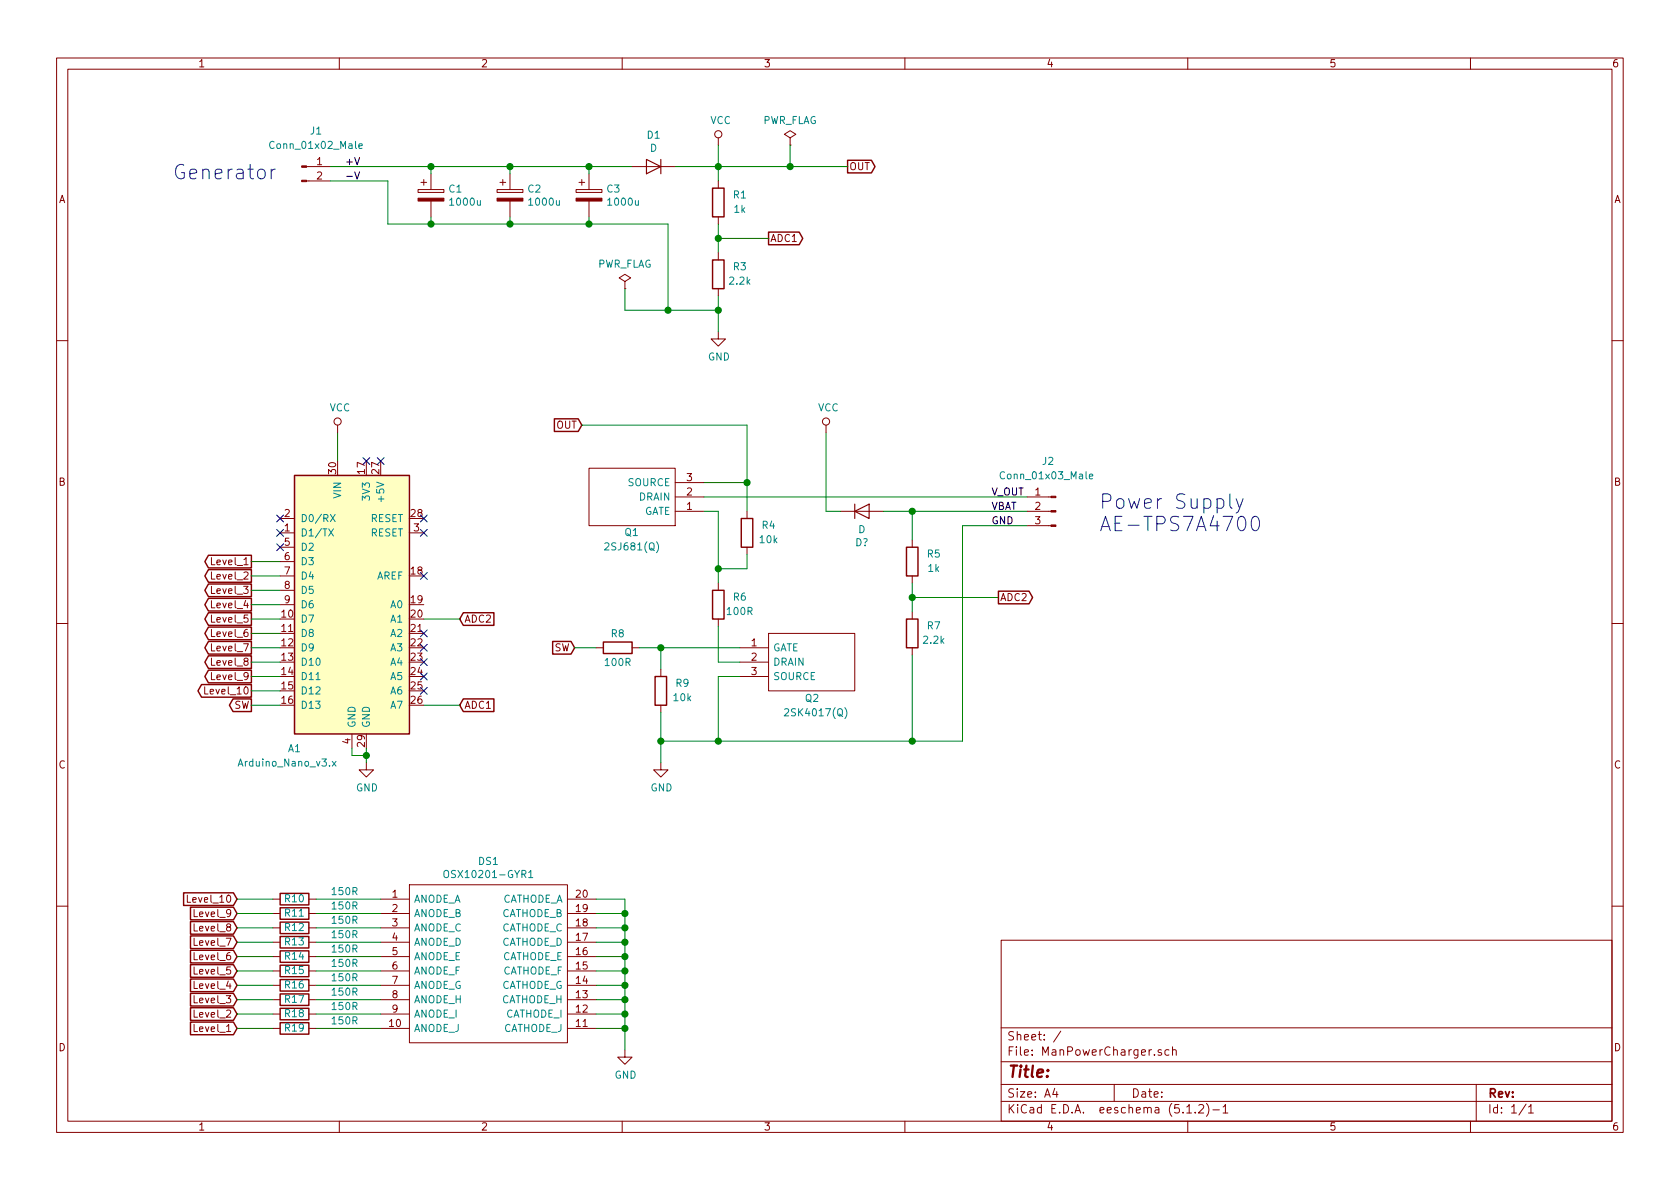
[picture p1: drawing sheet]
EESchema Schematic File Version 4
LIBS:ManPowerCharger-cache
EELAYER 29 0
EELAYER END
$Descr A4 11693 8268
encoding utf-8
Sheet 1 1
Title ""
Date ""
Rev ""
Comp ""
Comment1 ""
Comment2 ""
Comment3 ""
Comment4 ""
$EndDescr
$Comp
L Connector:Conn_01x02_Male J1
U 1 1
P 2100 1150
F 0 "J1" H 2200 1400 50  0000 C CNN
F 1 "Conn_01x02_Male" H 2200 1300 50  0000 C CNN
F 2 "Connector_PinHeader_2.54mm:PinHeader_1x02_P2.54mm_Vertical" H 2100 1150 50  0001 C CNN
F 3 "~" H 2100 1150 50  0001 C CNN
	1    2100 1150
	1    0    0    -1  
$EndComp
$Comp
L Device:CP C1
U 1 1
P 3000 1350
F 0 "C1" H 3118 1396 50  0000 L CNN
F 1 "1000u" H 3118 1305 50  0000 L CNN
F 2 "Capacitor_THT:CP_Radial_D16.0mm_P7.50mm" H 3038 1200 50  0001 C CNN
F 3 "~" H 3000 1350 50  0001 C CNN
	1    3000 1350
	1    0    0    -1  
$EndComp
$Comp
L Device:CP C2
U 1 1
P 3550 1350
F 0 "C2" H 3668 1396 50  0000 L CNN
F 1 "1000u" H 3668 1305 50  0000 L CNN
F 2 "Capacitor_THT:CP_Radial_D16.0mm_P7.50mm" H 3588 1200 50  0001 C CNN
F 3 "~" H 3550 1350 50  0001 C CNN
	1    3550 1350
	1    0    0    -1  
$EndComp
$Comp
L Device:CP C3
U 1 1
P 4100 1350
F 0 "C3" H 4218 1396 50  0000 L CNN
F 1 "1000u" H 4218 1305 50  0000 L CNN
F 2 "Capacitor_THT:CP_Radial_D16.0mm_P7.50mm" H 4138 1200 50  0001 C CNN
F 3 "~" H 4100 1350 50  0001 C CNN
	1    4100 1350
	1    0    0    -1  
$EndComp
Wire Wire Line
	3000 1150 3000 1200
Wire Wire Line
	3000 1150 3550 1150
Wire Wire Line
	3550 1150 3550 1200
Connection ~ 3000 1150
Wire Wire Line
	3550 1150 4100 1150
Wire Wire Line
	4100 1150 4100 1200
Connection ~ 3550 1150
Wire Wire Line
	2300 1250 2700 1250
Wire Wire Line
	2700 1250 2700 1550
Wire Wire Line
	3000 1550 3000 1500
Wire Wire Line
	3000 1550 3550 1550
Wire Wire Line
	3550 1550 3550 1500
Connection ~ 3000 1550
Wire Wire Line
	3550 1550 4100 1550
Wire Wire Line
	4100 1550 4100 1500
Connection ~ 3550 1550
Connection ~ 4100 1550
Connection ~ 4100 1150
$Comp
L power:GND #PWR04
U 1 1
P 2550 5300
F 0 "#PWR04" H 2550 5050 50  0001 C CNN
F 1 "GND" H 2555 5127 50  0000 C CNN
F 2 "" H 2550 5300 50  0001 C CNN
F 3 "" H 2550 5300 50  0001 C CNN
	1    2550 5300
	1    0    0    -1  
$EndComp
Wire Wire Line
	2550 5300 2550 5250
Text GLabel 1750 4900 0    50   Output ~ 0
SW
Wire Wire Line
	4100 1150 4400 1150
$Comp
L Device:D D1
U 1 1
P 4550 1150
F 0 "D1" H 4550 934 50  0000 C CNN
F 1 "D" H 4550 1025 50  0000 C CNN
F 2 "Diode_THT:D_A-405_P7.62mm_Horizontal" H 4550 1150 50  0001 C CNN
F 3 "~" H 4550 1150 50  0001 C CNN
	1    4550 1150
	-1   0    0    1   
$EndComp
Wire Wire Line
	4700 1150 5000 1150
Wire Wire Line
	5000 1250 5000 1150
Connection ~ 5000 1150
$Comp
L power:GND #PWR02
U 1 1
P 5000 2300
F 0 "#PWR02" H 5000 2050 50  0001 C CNN
F 1 "GND" H 5005 2127 50  0000 C CNN
F 2 "" H 5000 2300 50  0001 C CNN
F 3 "" H 5000 2300 50  0001 C CNN
	1    5000 2300
	1    0    0    -1  
$EndComp
Wire Wire Line
	5000 2300 5000 2150
Wire Wire Line
	5000 1750 5000 1650
Text GLabel 5350 1650 2    50   Output ~ 0
ADC1
Wire Wire Line
	5350 1650 5000 1650
Connection ~ 5000 1650
Wire Wire Line
	5000 1650 5000 1550
Text GLabel 3200 4900 2    50   Input ~ 0
ADC1
$Comp
L 000.PCB_Part_Library:OSX10201-GYR1 DS1
U 1 1
P 2650 6250
F 0 "DS1" H 3400 6515 50  0000 C CNN
F 1 "OSX10201-GYR1" H 3400 6424 50  0000 C CNN
F 2 "DIPS760W45P254L2550H815Q20N" H 4000 6350 50  0001 L CNN
F 3 "http://www.optosupply.com/uppic/2016810490258.pdf" H 4000 6250 50  0001 L CNN
F 4 "0.2 Inch Ten Digit Multi-color Display" H 4000 6150 50  0001 L CNN "Description"
F 5 "8.15" H 4000 6050 50  0001 L CNN "Height"
F 6 "OptoSupply" H 4000 5750 50  0001 L CNN "Manufacturer_Name"
F 7 "OSX10201-GYR1" H 4000 5650 50  0001 L CNN "Manufacturer_Part_Number"
	1    2650 6250
	1    0    0    -1  
$EndComp
$Comp
L Device:R R19
U 1 1
P 2050 7150
F 0 "R19" V 2050 7150 50  0000 C CNN
F 1 "150R" V 2100 6800 50  0000 C CNN
F 2 "Resistor_THT:R_Axial_DIN0204_L3.6mm_D1.6mm_P7.62mm_Horizontal" V 1980 7150 50  0001 C CNN
F 3 "~" H 2050 7150 50  0001 C CNN
	1    2050 7150
	0    -1   -1   0   
$EndComp
$Comp
L Device:R R18
U 1 1
P 2050 7050
F 0 "R18" V 2050 7050 50  0000 C CNN
F 1 "150R" V 2100 6700 50  0000 C CNN
F 2 "Resistor_THT:R_Axial_DIN0204_L3.6mm_D1.6mm_P7.62mm_Horizontal" V 1980 7050 50  0001 C CNN
F 3 "~" H 2050 7050 50  0001 C CNN
	1    2050 7050
	0    -1   -1   0   
$EndComp
$Comp
L Device:R R17
U 1 1
P 2050 6950
F 0 "R17" V 2050 6950 50  0000 C CNN
F 1 "150R" V 2100 6600 50  0000 C CNN
F 2 "Resistor_THT:R_Axial_DIN0204_L3.6mm_D1.6mm_P7.62mm_Horizontal" V 1980 6950 50  0001 C CNN
F 3 "~" H 2050 6950 50  0001 C CNN
	1    2050 6950
	0    -1   -1   0   
$EndComp
$Comp
L Device:R R16
U 1 1
P 2050 6850
F 0 "R16" V 2050 6850 50  0000 C CNN
F 1 "150R" V 2100 6500 50  0000 C CNN
F 2 "Resistor_THT:R_Axial_DIN0204_L3.6mm_D1.6mm_P7.62mm_Horizontal" V 1980 6850 50  0001 C CNN
F 3 "~" H 2050 6850 50  0001 C CNN
	1    2050 6850
	0    -1   -1   0   
$EndComp
$Comp
L Device:R R15
U 1 1
P 2050 6750
F 0 "R15" V 2050 6750 50  0000 C CNN
F 1 "150R" V 2100 6400 50  0000 C CNN
F 2 "Resistor_THT:R_Axial_DIN0204_L3.6mm_D1.6mm_P7.62mm_Horizontal" V 1980 6750 50  0001 C CNN
F 3 "~" H 2050 6750 50  0001 C CNN
	1    2050 6750
	0    -1   -1   0   
$EndComp
$Comp
L Device:R R14
U 1 1
P 2050 6650
F 0 "R14" V 2050 6650 50  0000 C CNN
F 1 "150R" V 2100 6300 50  0000 C CNN
F 2 "Resistor_THT:R_Axial_DIN0204_L3.6mm_D1.6mm_P7.62mm_Horizontal" V 1980 6650 50  0001 C CNN
F 3 "~" H 2050 6650 50  0001 C CNN
	1    2050 6650
	0    -1   -1   0   
$EndComp
$Comp
L Device:R R13
U 1 1
P 2050 6550
F 0 "R13" V 2050 6550 50  0000 C CNN
F 1 "150R" V 2100 6200 50  0000 C CNN
F 2 "Resistor_THT:R_Axial_DIN0204_L3.6mm_D1.6mm_P7.62mm_Horizontal" V 1980 6550 50  0001 C CNN
F 3 "~" H 2050 6550 50  0001 C CNN
	1    2050 6550
	0    -1   -1   0   
$EndComp
$Comp
L Device:R R12
U 1 1
P 2050 6450
F 0 "R12" V 2050 6450 50  0000 C CNN
F 1 "150R" V 2100 6100 50  0000 C CNN
F 2 "Resistor_THT:R_Axial_DIN0204_L3.6mm_D1.6mm_P7.62mm_Horizontal" V 1980 6450 50  0001 C CNN
F 3 "~" H 2050 6450 50  0001 C CNN
	1    2050 6450
	0    -1   -1   0   
$EndComp
$Comp
L Device:R R11
U 1 1
P 2050 6350
F 0 "R11" V 2050 6350 50  0000 C CNN
F 1 "150R" V 2100 6000 50  0000 C CNN
F 2 "Resistor_THT:R_Axial_DIN0204_L3.6mm_D1.6mm_P7.62mm_Horizontal" V 1980 6350 50  0001 C CNN
F 3 "~" H 2050 6350 50  0001 C CNN
	1    2050 6350
	0    -1   -1   0   
$EndComp
$Comp
L Device:R R10
U 1 1
P 2050 6250
F 0 "R10" V 2050 6250 50  0000 C CNN
F 1 "150R" V 2100 5900 50  0000 C CNN
F 2 "Resistor_THT:R_Axial_DIN0204_L3.6mm_D1.6mm_P7.62mm_Horizontal" V 1980 6250 50  0001 C CNN
F 3 "~" H 2050 6250 50  0001 C CNN
	1    2050 6250
	0    -1   -1   0   
$EndComp
Wire Wire Line
	2200 6250 2650 6250
Wire Wire Line
	2650 6350 2200 6350
Wire Wire Line
	2200 6450 2650 6450
Wire Wire Line
	2650 6550 2200 6550
Wire Wire Line
	2200 6650 2650 6650
Wire Wire Line
	2650 6750 2200 6750
Wire Wire Line
	2200 6850 2650 6850
Wire Wire Line
	2650 6950 2200 6950
Wire Wire Line
	2200 7050 2650 7050
Wire Wire Line
	2650 7150 2200 7150
Text GLabel 1650 6250 0    50   Input ~ 0
Level_10
Text GLabel 1650 6350 0    50   Input ~ 0
Level_9
Text GLabel 1650 6450 0    50   Input ~ 0
Level_8
Text GLabel 1650 6550 0    50   Input ~ 0
Level_7
Text GLabel 1650 6650 0    50   Input ~ 0
Level_6
Text GLabel 1650 6750 0    50   Input ~ 0
Level_5
Text GLabel 1650 6850 0    50   Input ~ 0
Level_4
Text GLabel 1650 6950 0    50   Input ~ 0
Level_3
Text GLabel 1650 7050 0    50   Input ~ 0
Level_2
Text GLabel 1650 7150 0    50   Input ~ 0
Level_1
Wire Wire Line
	1650 6250 1900 6250
Wire Wire Line
	1900 6350 1650 6350
Wire Wire Line
	1650 6450 1900 6450
Wire Wire Line
	1900 6550 1650 6550
Wire Wire Line
	1650 6650 1900 6650
Wire Wire Line
	1900 6750 1650 6750
Wire Wire Line
	1650 6850 1900 6850
Wire Wire Line
	1900 6950 1650 6950
Wire Wire Line
	1650 7050 1900 7050
Wire Wire Line
	1900 7150 1650 7150
$Comp
L power:GND #PWR06
U 1 1
P 4350 7300
F 0 "#PWR06" H 4350 7050 50  0001 C CNN
F 1 "GND" H 4355 7127 50  0000 C CNN
F 2 "" H 4350 7300 50  0001 C CNN
F 3 "" H 4350 7300 50  0001 C CNN
	1    4350 7300
	1    0    0    -1  
$EndComp
Wire Wire Line
	4350 7300 4350 7150
Wire Wire Line
	4350 6250 4150 6250
Wire Wire Line
	4150 6350 4350 6350
Connection ~ 4350 6350
Wire Wire Line
	4350 6350 4350 6250
Wire Wire Line
	4150 6450 4350 6450
Connection ~ 4350 6450
Wire Wire Line
	4350 6450 4350 6350
Wire Wire Line
	4150 6550 4350 6550
Connection ~ 4350 6550
Wire Wire Line
	4350 6550 4350 6450
Wire Wire Line
	4150 6650 4350 6650
Connection ~ 4350 6650
Wire Wire Line
	4350 6650 4350 6550
Wire Wire Line
	4150 6750 4350 6750
Connection ~ 4350 6750
Wire Wire Line
	4350 6750 4350 6650
Wire Wire Line
	4150 6850 4350 6850
Connection ~ 4350 6850
Wire Wire Line
	4350 6850 4350 6750
Wire Wire Line
	4150 6950 4350 6950
Connection ~ 4350 6950
Wire Wire Line
	4350 6950 4350 6850
Wire Wire Line
	4150 7050 4350 7050
Connection ~ 4350 7050
Wire Wire Line
	4350 7050 4350 6950
Wire Wire Line
	4150 7150 4350 7150
Connection ~ 4350 7150
Wire Wire Line
	4350 7150 4350 7050
Text Notes 1200 1250 0    100  ~ 0
Generator
Text Notes 7650 3700 0    100  ~ 0
Power Supply\nAE-TPS7A4700
Text GLabel 1750 4800 0    50   Output ~ 0
Level_10
Text GLabel 1750 4700 0    50   Output ~ 0
Level_9
Text GLabel 1750 4600 0    50   Output ~ 0
Level_8
Text GLabel 1750 4500 0    50   Output ~ 0
Level_7
Text GLabel 1750 4400 0    50   Output ~ 0
Level_6
Text GLabel 1750 4300 0    50   Output ~ 0
Level_5
Text GLabel 1750 4200 0    50   Output ~ 0
Level_4
Text GLabel 1750 4100 0    50   Output ~ 0
Level_3
Text GLabel 1750 4000 0    50   Output ~ 0
Level_2
Text GLabel 1750 3900 0    50   Output ~ 0
Level_1
Text Label 2400 1150 0    50   ~ 0
+V
Text Label 2400 1250 0    50   ~ 0
-V
Wire Wire Line
	4650 1550 4650 2150
Wire Wire Line
	4650 2150 4350 2150
Wire Wire Line
	4100 1550 4650 1550
Connection ~ 5000 2150
Wire Wire Line
	5000 2150 5000 2050
Wire Wire Line
	2300 1150 3000 1150
Wire Wire Line
	5000 1000 5000 1150
Wire Wire Line
	5000 1150 5500 1150
$Comp
L power:PWR_FLAG #FLG02
U 1 1
P 4350 2000
F 0 "#FLG02" H 4350 2075 50  0001 C CNN
F 1 "PWR_FLAG" H 4350 2173 50  0000 C CNN
F 2 "" H 4350 2000 50  0001 C CNN
F 3 "~" H 4350 2000 50  0001 C CNN
	1    4350 2000
	1    0    0    -1  
$EndComp
$Comp
L MCU_Module:Arduino_Nano_v3.x A1
U 1 1
P 2450 4200
F 0 "A1" H 2050 3200 50  0000 C CNN
F 1 "Arduino_Nano_v3.x" H 2000 3100 50  0000 C CNN
F 2 "Module:Arduino_Nano" H 2600 3250 50  0001 L CNN
F 3 "http://www.mouser.com/pdfdocs/Gravitech_Arduino_Nano3_0.pdf" H 2450 3200 50  0001 C CNN
	1    2450 4200
	1    0    0    -1  
$EndComp
Wire Wire Line
	1750 3900 1950 3900
Wire Wire Line
	1950 4000 1750 4000
Wire Wire Line
	1750 4100 1950 4100
Wire Wire Line
	1950 4200 1750 4200
Wire Wire Line
	1750 4300 1950 4300
Wire Wire Line
	1950 4400 1750 4400
Wire Wire Line
	1750 4500 1950 4500
Wire Wire Line
	1950 4600 1750 4600
Wire Wire Line
	1750 4700 1950 4700
Wire Wire Line
	1950 4800 1750 4800
Wire Wire Line
	3200 4900 2950 4900
Wire Wire Line
	1950 4900 1750 4900
Wire Wire Line
	2350 3000 2350 3200
NoConn ~ 2550 3200
NoConn ~ 2650 3200
NoConn ~ 2950 3600
NoConn ~ 2950 3700
NoConn ~ 2950 4000
NoConn ~ 2950 4400
NoConn ~ 2950 4500
NoConn ~ 2950 4600
NoConn ~ 2950 4700
NoConn ~ 2950 4800
NoConn ~ 1950 3800
NoConn ~ 1950 3700
NoConn ~ 1950 3600
Text GLabel 3200 4300 2    50   Input ~ 0
ADC2
Wire Wire Line
	2950 4300 3200 4300
Wire Wire Line
	6350 3550 6350 3750
Wire Wire Line
	7150 3550 6350 3550
Text Label 6900 3550 0    50   ~ 0
VBAT
Wire Wire Line
	6350 4150 6350 4050
Connection ~ 6350 4150
Wire Wire Line
	6950 4150 6350 4150
Wire Wire Line
	6350 4250 6350 4150
$Comp
L Device:R R7
U 1 1
P 6350 4400
F 0 "R7" H 6200 4350 50  0000 C CNN
F 1 "2.2k" H 6200 4450 50  0000 C CNN
F 2 "Resistor_THT:R_Axial_DIN0204_L3.6mm_D1.6mm_P7.62mm_Horizontal" V 6280 4400 50  0001 C CNN
F 3 "~" H 6350 4400 50  0001 C CNN
	1    6350 4400
	-1   0    0    1   
$EndComp
$Comp
L Device:R R5
U 1 1
P 6350 3900
F 0 "R5" H 6200 3850 50  0000 C CNN
F 1 "1k" H 6200 3950 50  0000 C CNN
F 2 "Resistor_THT:R_Axial_DIN0204_L3.6mm_D1.6mm_P7.62mm_Horizontal" V 6280 3900 50  0001 C CNN
F 3 "~" H 6350 3900 50  0001 C CNN
	1    6350 3900
	-1   0    0    1   
$EndComp
Wire Wire Line
	5000 2150 4650 2150
Text GLabel 5900 1150 2    50   Output ~ 0
OUT
Text GLabel 4050 2950 0    50   Input ~ 0
OUT
$Comp
L Connector:Conn_01x03_Male J2
U 1 1
P 7350 3550
F 0 "J2" H 7450 3900 50  0000 R CNN
F 1 "Conn_01x03_Male" H 7750 3800 50  0000 R CNN
F 2 "Connector_PinHeader_2.54mm:PinHeader_1x03_P2.54mm_Vertical" H 7350 3550 50  0001 C CNN
F 3 "~" H 7350 3550 50  0001 C CNN
	1    7350 3550
	-1   0    0    -1  
$EndComp
Text GLabel 6950 4150 2    50   Output ~ 0
ADC2
Wire Wire Line
	7150 3650 6700 3650
Wire Wire Line
	6700 3650 6700 5150
Wire Wire Line
	6700 5150 6350 5150
Connection ~ 6350 5150
Wire Wire Line
	6350 5150 6350 4550
Text Label 6900 3650 0    50   ~ 0
GND
Text Label 6900 3450 0    50   ~ 0
V_OUT
$Comp
L power:PWR_FLAG #FLG01
U 1 1
P 5500 1000
F 0 "#FLG01" H 5500 1075 50  0001 C CNN
F 1 "PWR_FLAG" H 5500 1173 50  0000 C CNN
F 2 "" H 5500 1000 50  0001 C CNN
F 3 "~" H 5500 1000 50  0001 C CNN
	1    5500 1000
	1    0    0    -1  
$EndComp
Wire Wire Line
	5500 1000 5500 1150
Connection ~ 5500 1150
Wire Wire Line
	2700 1550 3000 1550
Wire Wire Line
	4350 2000 4350 2150
$Comp
L 000.PCB_Part_Library:2SJ681(Q) Q1
U 1 1
P 4900 3550
F 0 "Q1" H 5350 3700 50  0000 L CNN
F 1 "2SJ681(Q)" H 5200 3800 50  0000 L CNN
F 2 "TO230P250X650X900-3P" H 5750 3650 50  0001 L CNN
F 3 "http://docs-asia.electrocomponents.com/webdocs/0c29/0900766b80c29c40.pdf" H 5750 3550 50  0001 L CNN
F 4 "TOSHIBA Field Effect Transistor Silicon P Channel MOS Type (UMOSIII)" H 5750 3450 50  0001 L CNN "Description"
F 5 "2.5" H 5750 3350 50  0001 L CNN "Height"
F 6 "Toshiba" H 5750 3050 50  0001 L CNN "Manufacturer_Name"
F 7 "2SJ681(Q)" H 5750 2950 50  0001 L CNN "Manufacturer_Part_Number"
	1    4900 3550
	-1   0    0    1   
$EndComp
Text GLabel 4000 4500 0    50   Input ~ 0
SW
$Comp
L 000.PCB_Part_Library:2SK4017(Q) Q2
U 1 1
P 5150 4500
F 0 "Q2" H 5600 4150 50  0000 L CNN
F 1 "2SK4017(Q)" H 5450 4050 50  0000 L CNN
F 2 "TO230P250X650X900-3P" H 6000 4600 50  0001 L CNN
F 3 "http://uk.rs-online.com/web/p/products/0185580" H 6000 4500 50  0001 L CNN
F 4 "MOSFET,Nch,60V/5A/0.1ohm,New Pw-Mold2" H 6000 4400 50  0001 L CNN "Description"
F 5 "2.5" H 6000 4300 50  0001 L CNN "Height"
F 6 "0185580" H 6000 4200 50  0001 L CNN "RS Part Number"
F 7 "http://uk.rs-online.com/web/p/products/0185580" H 6000 4100 50  0001 L CNN "RS Price/Stock"
F 8 "Toshiba" H 6000 4000 50  0001 L CNN "Manufacturer_Name"
F 9 "2SK4017(Q)" H 6000 3900 50  0001 L CNN "Manufacturer_Part_Number"
	1    5150 4500
	1    0    0    -1  
$EndComp
$Comp
L Device:R R8
U 1 1
P 4300 4500
F 0 "R8" V 4200 4500 50  0000 C CNN
F 1 "100R" V 4400 4500 50  0000 C CNN
F 2 "Resistor_THT:R_Axial_DIN0204_L3.6mm_D1.6mm_P7.62mm_Horizontal" V 4230 4500 50  0001 C CNN
F 3 "~" H 4300 4500 50  0001 C CNN
	1    4300 4500
	0    1    1    0   
$EndComp
Wire Wire Line
	4000 4500 4150 4500
$Comp
L Device:R R3
U 1 1
P 5000 1900
F 0 "R3" H 4850 1850 50  0000 C CNN
F 1 "2.2k" H 4850 1950 50  0000 C CNN
F 2 "Resistor_THT:R_Axial_DIN0204_L3.6mm_D1.6mm_P7.62mm_Horizontal" V 4930 1900 50  0001 C CNN
F 3 "~" H 5000 1900 50  0001 C CNN
	1    5000 1900
	-1   0    0    1   
$EndComp
$Comp
L Device:R R1
U 1 1
P 5000 1400
F 0 "R1" H 4850 1350 50  0000 C CNN
F 1 "1k" H 4850 1450 50  0000 C CNN
F 2 "Resistor_THT:R_Axial_DIN0204_L3.6mm_D1.6mm_P7.62mm_Horizontal" V 4930 1400 50  0001 C CNN
F 3 "~" H 5000 1400 50  0001 C CNN
	1    5000 1400
	-1   0    0    1   
$EndComp
$Comp
L Device:R R9
U 1 1
P 4600 4800
F 0 "R9" H 4450 4750 50  0000 C CNN
F 1 "10k" H 4450 4850 50  0000 C CNN
F 2 "Resistor_THT:R_Axial_DIN0204_L3.6mm_D1.6mm_P7.62mm_Horizontal" V 4530 4800 50  0001 C CNN
F 3 "~" H 4600 4800 50  0001 C CNN
	1    4600 4800
	-1   0    0    1   
$EndComp
Wire Wire Line
	4450 4500 4600 4500
Wire Wire Line
	4600 4500 4600 4650
Connection ~ 4600 4500
Wire Wire Line
	4600 4500 5150 4500
$Comp
L power:GND #PWR05
U 1 1
P 4600 5300
F 0 "#PWR05" H 4600 5050 50  0001 C CNN
F 1 "GND" H 4605 5127 50  0000 C CNN
F 2 "" H 4600 5300 50  0001 C CNN
F 3 "" H 4600 5300 50  0001 C CNN
	1    4600 5300
	1    0    0    -1  
$EndComp
Wire Wire Line
	4600 5300 4600 5150
Wire Wire Line
	5000 5150 4600 5150
Connection ~ 4600 5150
Wire Wire Line
	4600 5150 4600 4950
$Comp
L Device:R R6
U 1 1
P 5000 4200
F 0 "R6" H 4850 4150 50  0000 C CNN
F 1 "100R" H 4850 4250 50  0000 C CNN
F 2 "Resistor_THT:R_Axial_DIN0204_L3.6mm_D1.6mm_P7.62mm_Horizontal" V 4930 4200 50  0001 C CNN
F 3 "~" H 5000 4200 50  0001 C CNN
	1    5000 4200
	-1   0    0    1   
$EndComp
Wire Wire Line
	5150 4700 5000 4700
Wire Wire Line
	5000 4700 5000 5150
Wire Wire Line
	5150 4600 5000 4600
Wire Wire Line
	5000 4600 5000 4350
Wire Wire Line
	4900 3550 5000 3550
Wire Wire Line
	5000 3550 5000 3950
$Comp
L Device:R R4
U 1 1
P 5200 3700
F 0 "R4" H 5050 3650 50  0000 C CNN
F 1 "10k" H 5050 3750 50  0000 C CNN
F 2 "Resistor_THT:R_Axial_DIN0204_L3.6mm_D1.6mm_P7.62mm_Horizontal" V 5130 3700 50  0001 C CNN
F 3 "~" H 5200 3700 50  0001 C CNN
	1    5200 3700
	-1   0    0    1   
$EndComp
Wire Wire Line
	5200 3550 5200 3350
Wire Wire Line
	5200 3350 4900 3350
Wire Wire Line
	5200 3850 5200 3950
Wire Wire Line
	5200 3950 5000 3950
Connection ~ 5000 3950
Wire Wire Line
	5000 3950 5000 4050
Wire Wire Line
	5200 2950 4050 2950
Wire Wire Line
	5200 2950 5200 3350
Connection ~ 5200 3350
Wire Wire Line
	7150 3450 4900 3450
Wire Wire Line
	6350 5150 5000 5150
Connection ~ 5000 5150
Wire Wire Line
	2450 5200 2450 5250
Wire Wire Line
	2450 5250 2550 5250
Connection ~ 2550 5250
Wire Wire Line
	2550 5250 2550 5200
$Comp
L Device:D D?
U 1 1
P 6000 3550
F 0 "D?" H 6000 3334 50  0000 C CNN
F 1 "D" H 6000 3425 50  0000 C CNN
F 2 "Diode_THT:D_A-405_P7.62mm_Horizontal" H 6000 3550 50  0001 C CNN
F 3 "~" H 6000 3550 50  0001 C CNN
	1    6000 3550
	1    0    0    -1  
$EndComp
Wire Wire Line
	6150 3550 6350 3550
Connection ~ 6350 3550
Wire Wire Line
	5850 3550 5750 3550
Wire Wire Line
	5750 3550 5750 3000
Wire Wire Line
	5500 1150 5900 1150
Connection ~ 4650 2150
$Comp
L power:VCC #PWR?
U 1 1
P 5750 3000
F 0 "#PWR?" H 5750 2850 50  0001 C CNN
F 1 "VCC" H 5767 3173 50  0000 C CNN
F 2 "" H 5750 3000 50  0001 C CNN
F 3 "" H 5750 3000 50  0001 C CNN
	1    5750 3000
	1    0    0    -1  
$EndComp
$Comp
L power:VCC #PWR?
U 1 1
P 2350 3000
F 0 "#PWR?" H 2350 2850 50  0001 C CNN
F 1 "VCC" H 2367 3173 50  0000 C CNN
F 2 "" H 2350 3000 50  0001 C CNN
F 3 "" H 2350 3000 50  0001 C CNN
	1    2350 3000
	1    0    0    -1  
$EndComp
$Comp
L power:VCC #PWR?
U 1 1
P 5000 1000
F 0 "#PWR?" H 5000 850 50  0001 C CNN
F 1 "VCC" H 5017 1173 50  0000 C CNN
F 2 "" H 5000 1000 50  0001 C CNN
F 3 "" H 5000 1000 50  0001 C CNN
	1    5000 1000
	1    0    0    -1  
$EndComp
$EndSCHEMATC
